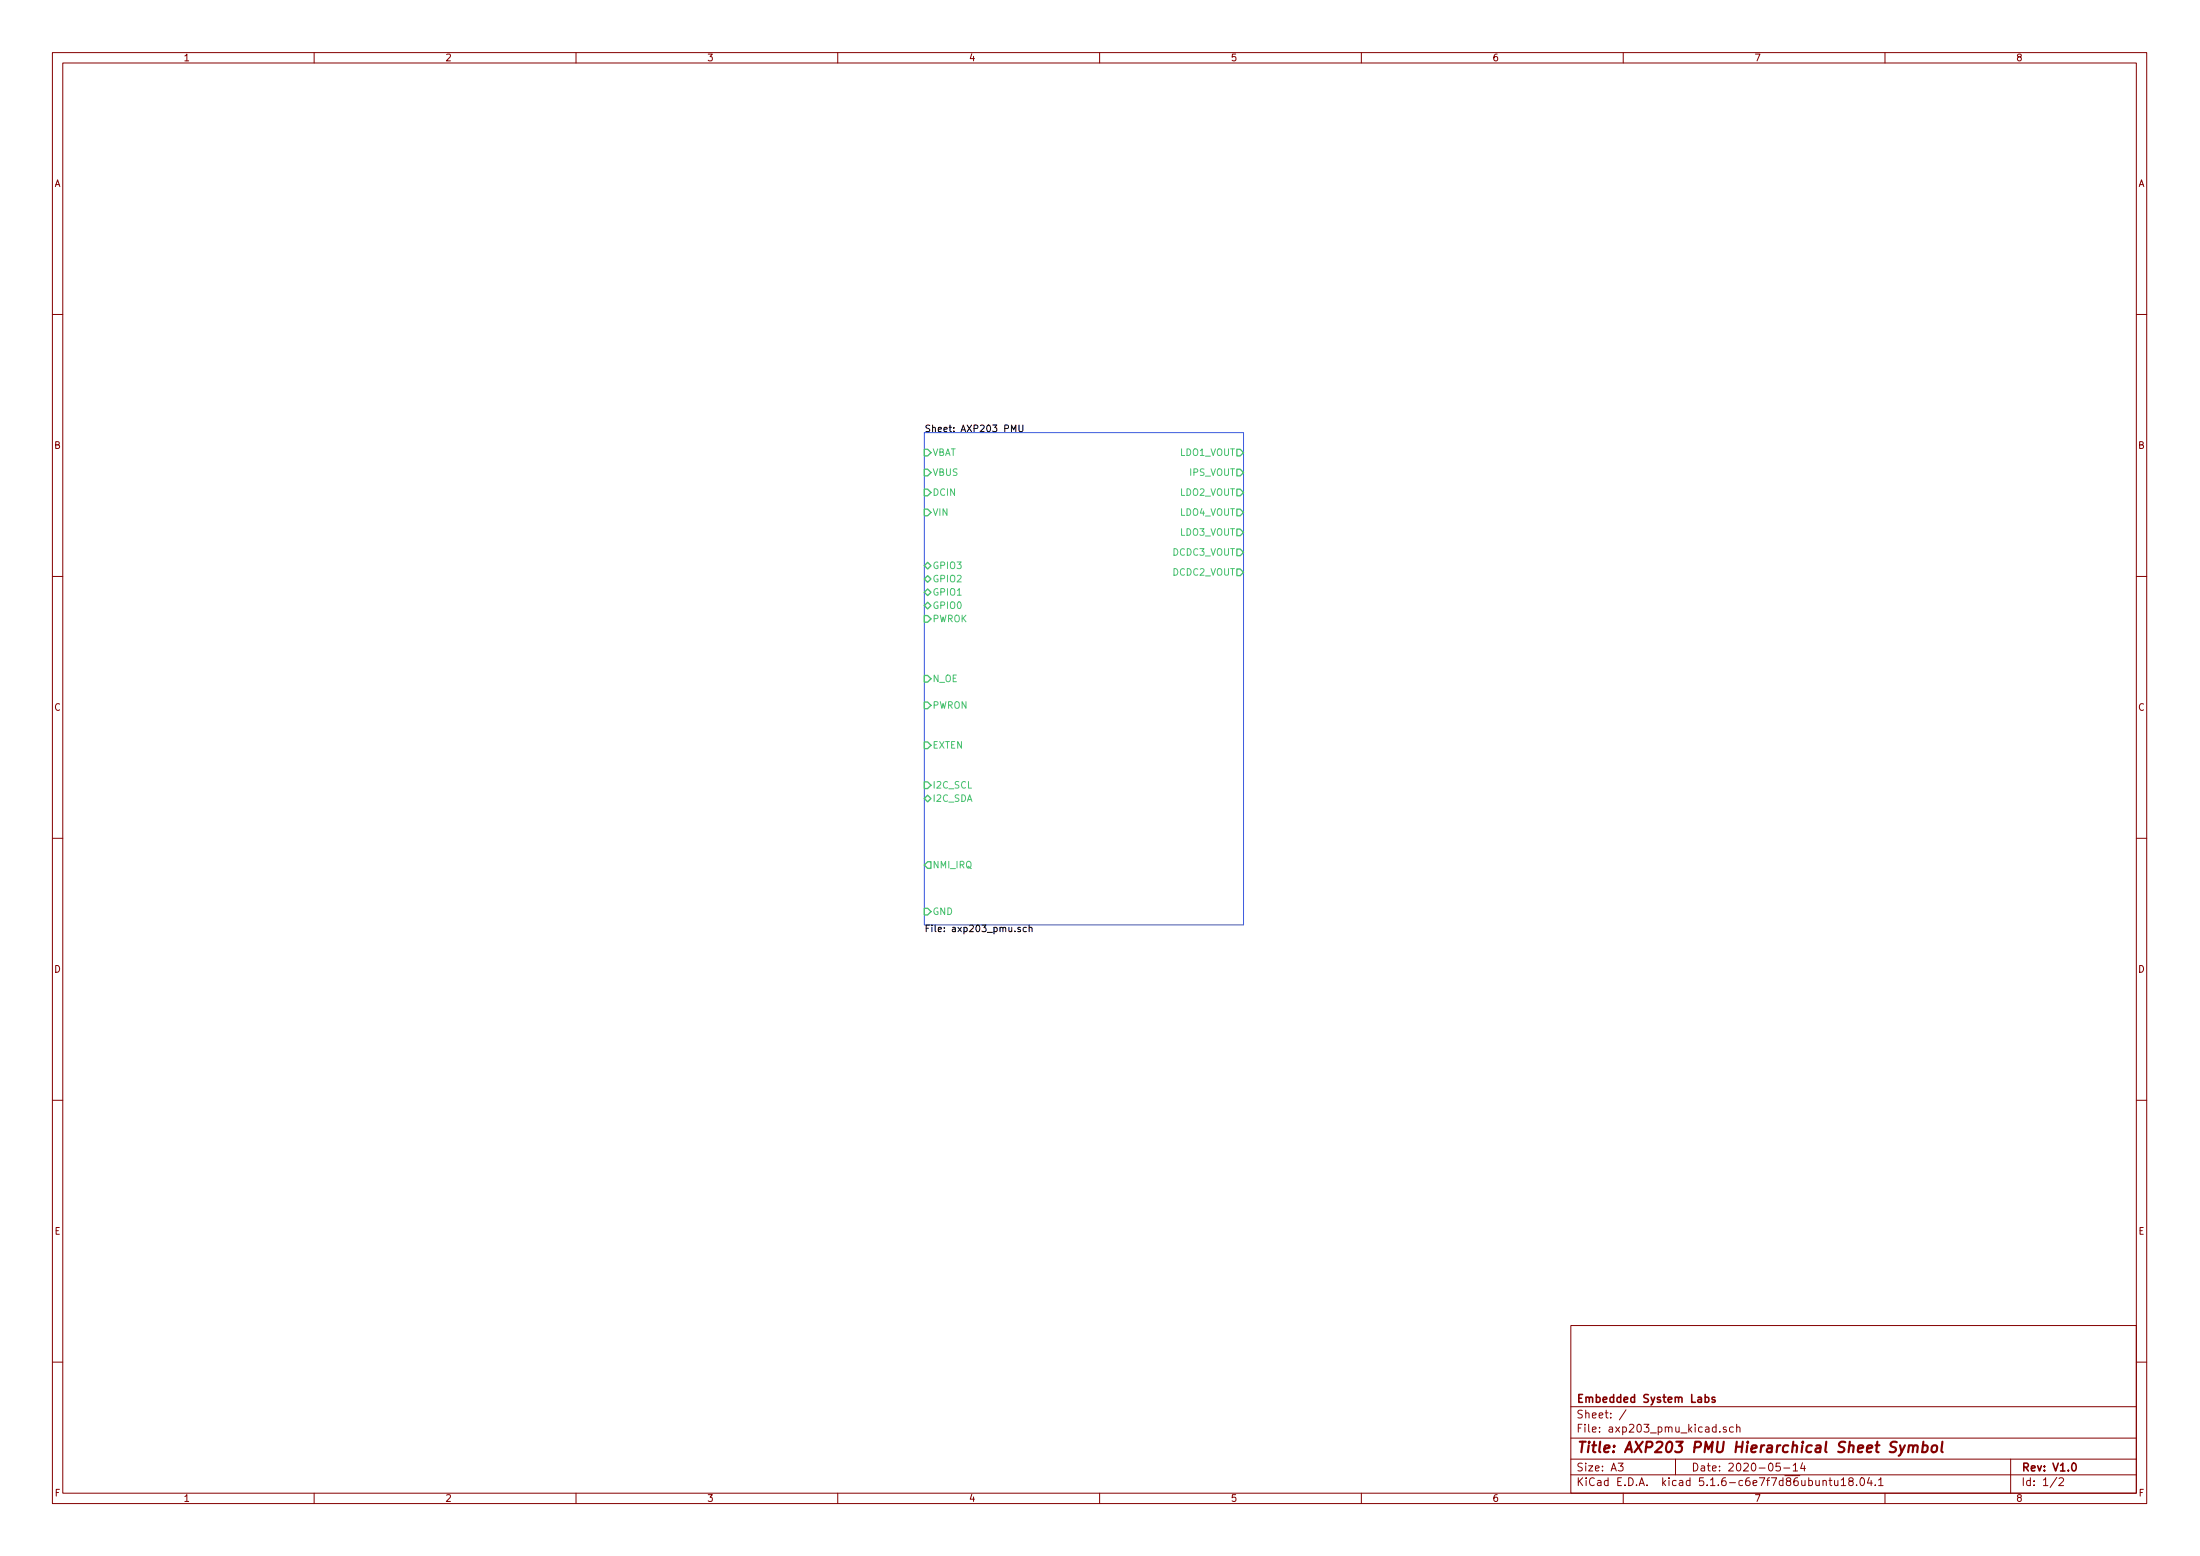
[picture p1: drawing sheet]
<svg xmlns="http://www.w3.org/2000/svg" width="420mm" height="297mm" viewBox="0 0 420 297" stroke-linecap="round" stroke-linejoin="round" font-family="sans-serif">
<g fill="none" stroke="#840000" stroke-width=".19">
<path d="M10 10h400v277h-400zM12 12h396v273.1h-396zM60 10v2M110 10v2M160 10v2M210 10v2M260 10v2M310 10v2M360 10v2M10 60h2M408 60h2M10 110h2"/>
<path d="M408 110h2M10 160h2M408 160h2M10 210h2M408 210h2M300 253h108v32.1h-108zM10 260h2M300 278.5h108M300 274.5h108M300 268.5h108M309 279.3h1l-.5 .6 .4 .1v.7l-.2 .1-.7-.1M310.5 269.1l-1.2 2"/>
<path d="M320 278.5v3M328.4 273.3v.1M329.7 272.5l-.4-.1-.2 .2 .1 .2 .5 .2v.3h-.6M331 272.5l-.4-.1-.3 .3 .1 .6 .2 .1 .4-.1M331.7 272.5l.2-.1 .3 .1 .1 .9M331.7 271.9v1.5M340 279.3h-.8v.7l.2-.1h.5l.1 .3v.5l-.2 .1-.6-.1M342.5 279.7l.4-.4v1.5M344.2 279.2l-.3 1.1h.9M344.6 279.8v1M384 278.5v6.6M408 260h2"/>
<path d="M60 285.1v1.9M110 285.1v1.9M160 285.1v1.9M210 285.1v1.9M260 285.1v1.9M300 281.5h108M310 285.1v1.9M340.7 280.2h1.1M342.5 280.8h.8M348.2 282.7l.2-.1 .3 .1 .1 .9M349.3 282.6h.6M349.5 282.1v1.3l.4 .2"/>
<path d="M350.4 282.6v.9l.4 .1 .2-.1M351 282.6v1M351.6 282.5l.5-.4v1.5M351.6 283.6h.9M353.4 282.7l-.3-.1v-.3l.3-.2 .4 .1 .1 .4-.7 .2-.1 .2v.5l.3 .1 .4-.1 .1-.2v-.4l-.3-.2M354.6 283.5v.1M355.4 282.2l.2-.1a.8 .8 0 0 1 .5 .8 .8 .8 0 0 1-.5 .7 1 1 0 0 1-.2-1.4zM357 282l-.4 1.1h1M357.4 282.6v1M358.1 283.5v.1M358.8 282.5l.4-.4v1.5M358.8 283.6h.8"/>
<path d="M360 285.1v1.9M392.8 282l-1.3 2M393.2 282.3l.6-.2 .3 .4-.9 1.1h.9"/>
</g>
<path d="M325.7 266.8l.4-.1 .3 .3-.1 .6-.2 .1-.4-.1M327.5 266.8l-.3-.1-.3 .2 .1 .2 .5 .2v.3h-.6M395.9 279.4l.1-.1a.8 .8 0 0 1 .5 .8 .8 .8 0 0 1-.5 .7 1 1 0 0 1-.1-1.4z" fill="none" stroke="#840000" stroke-width=".3"/>
<path d="M362.9 275.9l.3 1.3M363.8 275.9l-.9 1.8-.3 .2M364.6 276.1l.3-.2 .4 .1v1.2M364.6 275.9l-.2 1.3M365.4 276.2a.47 .47 0 0 1 .4-.3 .47 .47 0 0 1 .5 .3l-.2 1M367.2 276a.68 .68 0 0 1 .9 .1v.7a.66 .66 0 0 1-1 .3M367.3 275.2l-.2 2M369 276.1l.2-.1a.51 .51 0 0 1 .8 .3l-.2 .7a.53 .53 0 0 1-.5 .2 .53 .53 0 0 1-.4-.4zM371 275.2l-.2 1.7 .2 .3" fill="none" stroke="#840000" stroke-width=".41"/>
<path d="M176.5 82.6h61v94h-61z" fill="none" stroke="#3d5bdf" stroke-width=".19"/>
<path d="M193.2 82.4v-1.3l.4 1 .4-1v1.3M194.6 81.1v1.1l.3 .2h.3l.2-.2v-1.1M194.9 177.1l-.3-.1-.2 .2v.2l.5 .1v.3h-.5M196 177.1l-.3-.1-.3 .3 .1 .5h.5M196.5 177.2l.2-.2 .3 .1 .1 .8M196.5 176.6v1.3" fill="none" stroke="#000" stroke-width=".19"/>
<g fill="none" stroke="#48c16f" stroke-width=".25">
<path d="M176.5 85.8h.7l.6 .6-.6 .6h-.7zM176.5 89.6h.7l.6 .6-.6 .6h-.7zM176.5 93.4h.7l.6 .6-.6 .7h-.7zM176.5 97.2h.7l.6 .6-.6 .7h-.7zM236.2 85.8h.7l.6 .6-.6 .6h-.7zM236.2 89.6h.7l.6 .6-.6 .6h-.7zM236.2 93.4h.7l.6 .6-.6 .7h-.7zM236.2 97.2h.7l.6 .6-.6 .7h-.7zM176.5 108l.7-.6 .6 .6-.6 .6zM176.5 110.5l.7-.6 .6 .6-.6 .7zM176.5 117.5h.7l.6 .6-.6 .7h-.7zM177.2 112.4l.6 .7-.6 .6-.7-.6z"/>
<path d="M177.2 115l.6 .6-.6 .6-.7-.6zM236.2 101h.7l.6 .6-.6 .7h-.7zM236.2 104.8h.7l.6 .6-.6 .7h-.7zM236.2 108.6h.7l.6 .7-.6 .6h-.7zM176.5 134h.7l.6 .7-.6 .6h-.7zM176.5 128.9h.7l.6 .7-.6 .6h-.7zM176.5 149.3h.7l.6 .6-.6 .6h-.7zM176.5 152.4l.7-.6 .6 .6-.6 .7zM176.5 141.6h.7l.6 .7-.6 .6h-.7zM176.5 173.4h.7l.6 .6-.6 .7h-.7zM177.2 164.5h.6v1.3h-.6l-.7-.7z"/>
</g>
<text font-size="2.8" fill="#840000" x="301" y="277.3">Title: AXP203 PMU Hierarchical Sheet Symbol</text>
<g font-size="2.1" fill="#840000">
<text x="301" y="267.8">Embedded System Labs</text>
<text x="301" y="273.5">File: axp203_pmu_kicad.sch</text>
<text x="301" y="270.8">Sheet: /</text>
<text x="301" y="280.9">Size: A3</text>
<text x="323" y="280.9">Date: 2020-05-14</text>
<text x="386" y="280.9">Rev: V1.0</text>
<text x="301" y="283.7">KiCad E.D.A. kicad 5.1.6-c6e7f7d86ubuntu18.04.1</text>
<text x="386" y="283.7">Id: 1/2</text>
</g>
<g font-size="1.8" fill="#840000">
<text x="35" y="11.7">1</text>
<text x="85" y="11.7">2</text>
<text x="135" y="11.7">3</text>
<text x="185" y="11.7">4</text>
<text x="235" y="11.7">5</text>
<text x="285" y="11.7">6</text>
<text x="335" y="11.7">7</text>
<text x="385" y="11.7">8</text>
<text x="10.4" y="35.7">A</text>
<text x="408.4" y="35.7">A</text>
<text x="10.4" y="85.7">B</text>
<text x="408.4" y="85.7">B</text>
<text x="10.4" y="135.7">C</text>
<text x="408.4" y="135.7">C</text>
<text x="10.4" y="185.7">D</text>
<text x="408.4" y="185.7">D</text>
<text x="10.4" y="235.7">E</text>
<text x="408.4" y="235.7">E</text>
<text x="10.5" y="285.7">F</text>
<text x="35" y="286.7">1</text>
<text x="85" y="286.7">2</text>
<text x="135" y="286.7">3</text>
<text x="185" y="286.7">4</text>
<text x="235" y="286.7">5</text>
<text x="285" y="286.7">6</text>
<text x="335" y="286.7">7</text>
<text x="385" y="286.7">8</text>
<text x="408.5" y="285.7">F</text>
</g>
<g font-size="1.8">
<text x="176.5" y="82.5">Sheet: AXP203 PMU</text>
<text x="176.5" y="177.9">File: axp203_pmu.sch</text>
</g>
<g font-size="1.8" fill="#48c16f">
<text x="178.1" y="87">VBAT</text>
<text x="225.3" y="87">LDO1_VOUT</text>
<text x="178.1" y="90.8">VBUS</text>
<text x="178.1" y="94.7">DCIN</text>
<text x="225.3" y="94.7">LDO2_VOUT</text>
<text x="227.2" y="90.8">IPS_VOUT</text>
<text x="178.1" y="98.5">VIN</text>
<text x="225.3" y="98.5">LDO4_VOUT</text>
<text x="224" y="106.1">DCDC3_VOUT</text>
<text x="225.3" y="102.3">LDO3_VOUT</text>
<text x="178.1" y="108.6">GPIO3</text>
<text x="178.1" y="111.2">GPIO2</text>
<text x="178.1" y="113.7">GPIO1</text>
<text x="224" y="109.9">DCDC2_VOUT</text>
<text x="178.1" y="116.2">GPIO0</text>
<text x="178.1" y="118.8">PWROK</text>
<text x="178.1" y="130.2">N_OE</text>
<text x="178.1" y="135.3">PWRON</text>
<text x="178.1" y="142.9">EXTEN</text>
<text x="178.1" y="150.5">I2C_SCL</text>
<text x="178.1" y="153.1">I2C_SDA</text>
<text x="178.1" y="165.8">NMI_IRQ</text>
<text x="178.1" y="174.7">GND</text>
</g>
</svg>
